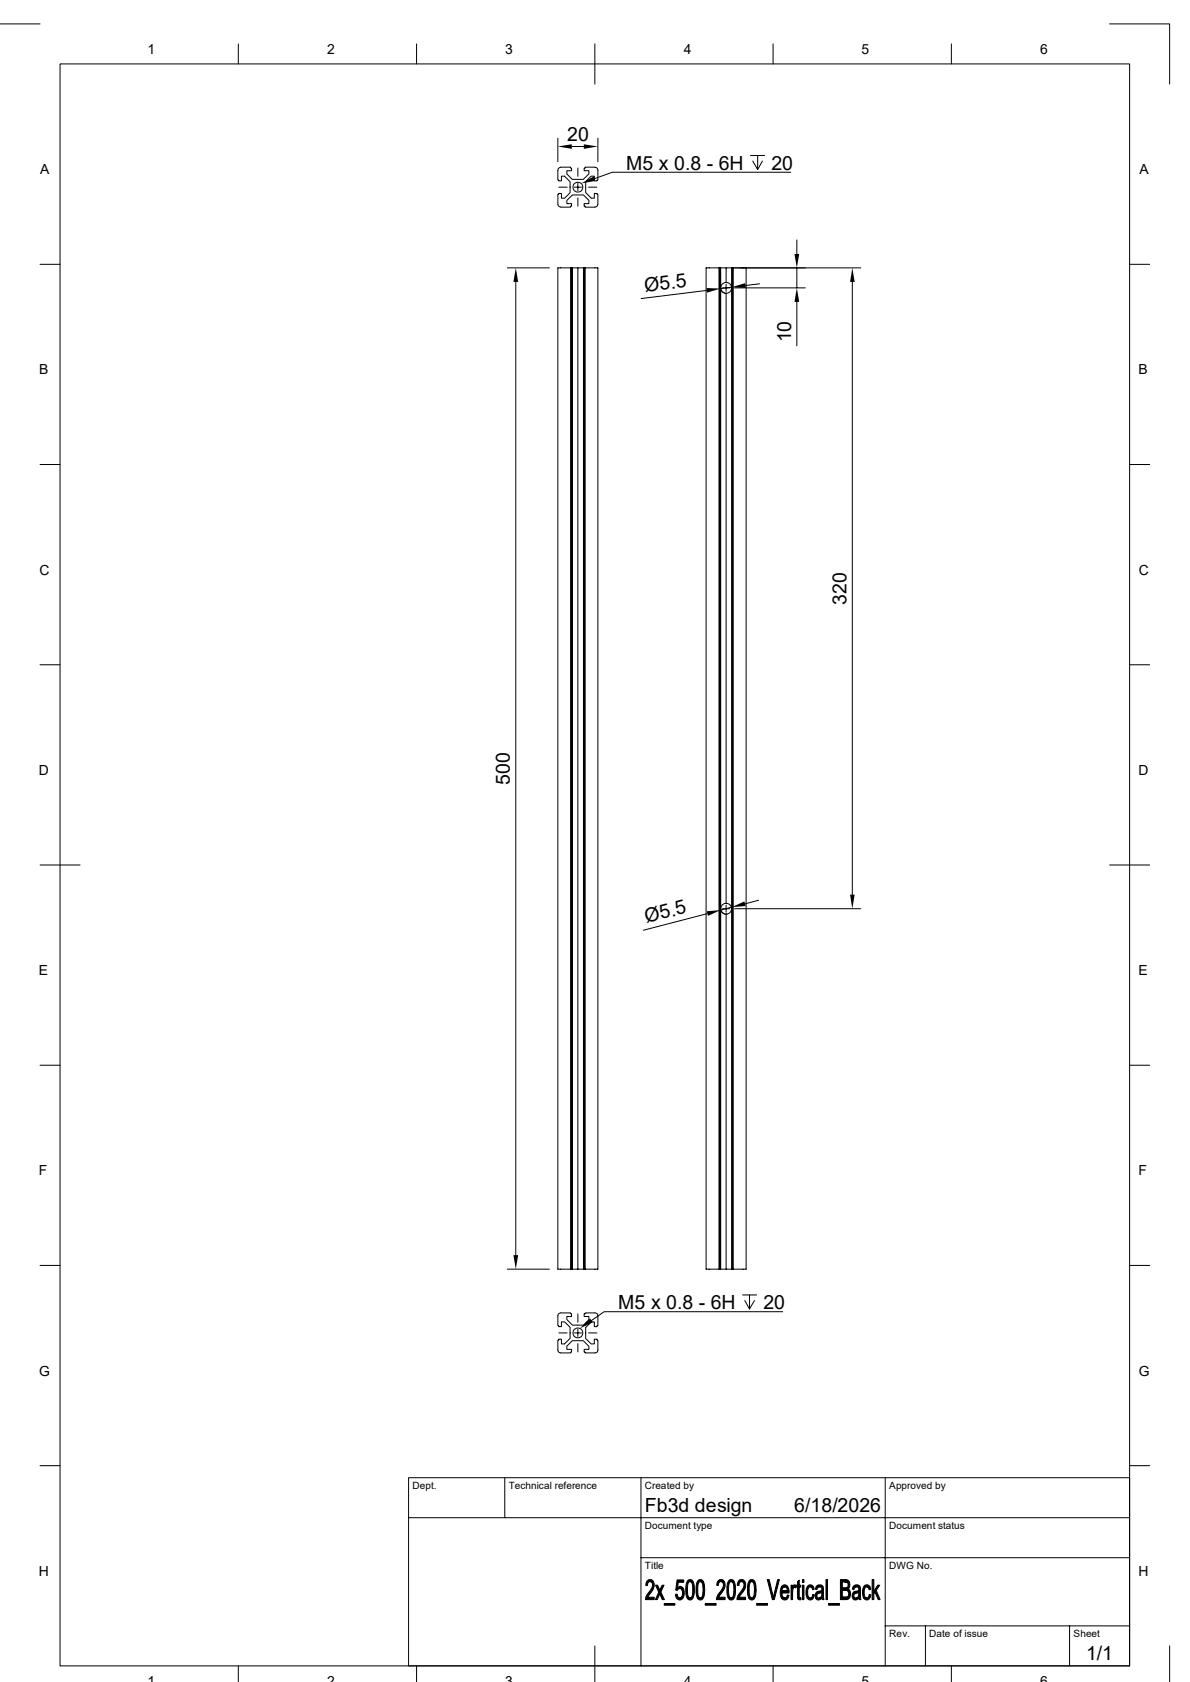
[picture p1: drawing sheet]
<svg xmlns="http://www.w3.org/2000/svg" width="297mm" height="420mm" viewBox="0 0 297 420" stroke-linecap="round" stroke-linejoin="round" font-family="sans-serif">
<g fill="none" stroke="#000" stroke-width=".25">
<path d="M0 6h10M15 16h266.9v400h-266.9zM59.5 11v5M104 11v5M148.5 11v10M193 11v5M237.4 11v5M276.9 6h15v15M139.2 34.5v5.9M142.7 36.6h3M149.2 34.5v5.9M187.3 38.8h3.5"/>
<path d="M189.1 38.8v3.5l-1.2-2.1M139.5 46.7h2.1M140 41.8l-.7 .3-.1 2.9h.2v.2h.7v-1.2h.8l1.4 1.4v1.3M140 41.7h2.4v.3h.3v.6h-1.2v.8l1.3 1.4h2.8l1.4-1.4v-.8h-1.2v-.6h.3v-.3h2.4M140 51.7h2.4v-.2h.3v-.7h-1.2v-.8l1.4-1.3h2.7l1.4 1.3v.8h-1.2v.7h.3v.2h2.4M142.3 46.7v1.4l-1.4 1.4h-.8v-1.2h-.7v.2h-.2v2.5l.2 .5 .6 .2M142.3 46.7h.1M143.3 46.7h1.8M144.2 42v2M144.2 45.8v1.8M144.2 49.4v2.1M146.9 46.7h2.1"/>
<path d="M148.5 41.8l.6 .3 .1 2.9h-.2v.2h-.7v-1.2h-.8l-1.3 1.3v2.8l1.4 1.4h.7v-1.2h.7v.2h.2v2.5l-.2 .5-.5 .2M190.3 40.2l-1.2 2.1M197.4 43h-44.6l-4.4 1.6M198.9 59.9v3.5M10 66h5M126.6 66.9h10.5M128.7 70.4v243M142.4 66.9v250h.3M142.7 66.9v250h.2M142.9 66.9v250h1.3M144.2 66.9v250h1.4M145.6 66.9v250h.2"/>
<path d="M145.8 66.9v250h.3M146.1 66.9v250h3.1v-250h-10v250h3.2M176.4 72.5l-16.4 2M179.5 66.9v250h.2v-250M179.7 66.9h.2v4.9M179.7 66.9h-3.5v250h3.3M179.9 66.9h1.3v3.6M179.9 71.8a1.33 1.33 0 0 0 1.5 1.4M179.9 72v154.8M179.9 71.8a1.37 1.37 0 0 0 1.3 1.4M180.3 71.9h1.9M181.2 66.9h5v250h-3.2v-250"/>
<path d="M181.2 73.3v152.2M181.2 71v1.8M181.2 70.5l-.9 .4-.4 .9M181.2 70.5a1.35 1.35 0 0 1 1.4 1.4 1.35 1.35 0 0 1-1.4 1.3M182.6 71.7l-2.7 .4M182.6 66.9v250h.2M182.8 66.9v250h.2M183.3 71.9h17.7M183.3 66.9h31.5M189.6 70.9l-3.5 .4M198.9 66.9v5M198.9 75.4v11"/>
<path d="M212.7 70.4v153M281.9 66h5M10 116h5M281.9 116h5M10 166h5M281.9 166h5M10 216h10M276.9 216h10M176.5 228.1l-15.9 4.2M179.9 227v89.9h-.2M179.9 226.8a1.35 1.35 0 0 0 1.6 1.4M179.9 226.8a1.36 1.36 0 0 1 1.4-1.3 1.36 1.36 0 0 1 1.3 1.4 1.36 1.36 0 0 1-1.4 1.4"/>
<path d="M179.9 226.8v.2M179.9 227l.4 .9 .9 .4M180.3 226.9h1.9M181.2 228.3v88.6h1.4M181.2 226v1.8M182.6 226.5l-2.7 .7M183.3 226.9h31.5M189.4 224.8l-3.4 .9M10 266h5M281.9 266h5M10 316h5M126.6 316.9h10.5"/>
<path d="M179.9 316.9h1.3M281.9 316h5M139.3 328.2l.7-.4h2.4v.2h.3v.7h-1.2v.8l1.4 1.4h2.7l1.4-1.4v-.8h-1.2v-.7h.2v-.2l2.9 .1 .3 .6v2.5h-.2v.3h-.7v-1.2h-.7l-1.4 1.4v2.7l1.3 1.4h.8v-1.2h.7v.2h.2v2.5l-.2 .5-.5 .2h-2.4v-.2h-.3v-.7h1.2v-.7l-1.4-1.4h-2.8l-1.3 1.3v.8h1.2v.7h-.3v.2h-2.4l-.6-.2-.2-.5v-2.5h.2v-.2h.7v1.2h.8l1.4-1.4v-2.8l-1.4-1.3h-.8v1.2h-.7v-.3h-.2zM139.5 332.8h2.1M142.3 332.8h.1M143.3 332.8h1.8M144.2 328.1v2.1M144.2 331.9v1.8M144.2 335.5v2.1M146.9 332.8h2.1M185.3 323.3h3.5M187.1 323.3v3.6l-1.2-2.2"/>
<path d="M188.3 324.7l-1.2 2.2M195.4 327.5h-44.6l-3.2 2.2M10 366h5M102 369h179.9v47h-179.9zM102 379h179.9M126 369v10M160 369v47M220.9 369v47M281.9 366h5M160 389h121.9M59.5 416v3.9M104 416v3.9"/>
<path d="M148.5 411v8.9M193 416v3.9M220.9 406h61M231 406v10M237.4 416v3.9M267 406v10M291.9 411v8.9"/>
<circle cx="144.2" cy="46.7" r="1.22"/>
<circle cx="144.2" cy="332.8" r="1.23"/>
</g>
<g fill="#000" stroke="#000" stroke-width=".25">
<path d="M161.5 394.8a.97 .97 0 0 1 1.6 .1l-1.1 .1-.4 .9h-.4z" fill-rule="evenodd"/>
<path d="M162.2 394.9h.9a3.3 3.3 0 0 1-1.2 3.5l-.2 .4h1.6v.6h-2.2l.4-1.3 .7-.8a1.66 1.66 0 0 0 .3-2.3z" fill-rule="evenodd"/>
<path d="M163.6 395.8h.5l1.7 3.6h-.5z" fill-rule="evenodd"/>
<path d="M164.4 397.6l.3 .4-.7 1.4h-.4z" fill-rule="evenodd"/>
<path d="M165.3 395.8h.4l-.8 1.7-.2-.5z" fill-rule="evenodd"/>
<path d="M168.6 398.1h.4l.1 .5 .4 .4h1a1.06 1.06 0 0 1-1.4 .4 1.06 1.06 0 0 1-.5-1.3z" fill-rule="evenodd"/>
<path d="M169.1 396.4a.79 .79 0 0 1 1.3 .1z" fill-rule="evenodd"/>
<path d="M169.6 396.7l.9-.1a2.6 2.6 0 0 1 0 2.4h-.8a1.32 1.32 0 0 0-.1-2.3z" fill-rule="evenodd"/>
<path d="M169 394.5h1.6v.6h-1.3l-.2 1.3 1.4 .2-1.1 .1-.4 .4-.3-.1z" fill-rule="evenodd"/>
<path d="M171.6 394.7a.78 .78 0 0 1 1.4 .2h-.8a2.07 2.07 0 0 0-.6 2.3 1.61 1.61 0 0 0 .7 1.8l-.8 .1-.3-1.1v-2.1z" fill-rule="evenodd"/>
<path d="M172.2 394.9l.8 .1 .3 .9v1.9a1.25 1.25 0 0 1-1.4 1.6l-.4-.3 .8-.1a1.75 1.75 0 0 0 .6-2v-.3a1.61 1.61 0 0 0-.7-1.8z" fill-rule="evenodd"/>
<path d="M174.2 394.7a.83 .83 0 0 1 1.4 .2h-.8a1.44 1.44 0 0 0-.6 1.7v.4a1.83 1.83 0 0 0 .6 2l-.7 .1-.3-1.1v-2.2z" fill-rule="evenodd"/>
<path d="M174.8 394.9h.8l.2 .6v2.5a1.14 1.14 0 0 1-1.4 1.4l-.3-.3 .7-.1a1.51 1.51 0 0 0 .7-1.8v-.6a1.5 1.5 0 0 0-.7-1.7z" fill-rule="evenodd"/>
<path d="M179.2 394.8a.96 .96 0 0 1 1.6 .1l-1.1 .1-.4 .9h-.4z" fill-rule="evenodd"/>
<path d="M180 394.9h.8a3.3 3.3 0 0 1-1.2 3.5l-.2 .4h1.6v.6h-2.2l.3-1.1 .8-1a1.66 1.66 0 0 0 .3-2.3z" fill-rule="evenodd"/>
<path d="M181.9 394.7a.78 .78 0 0 1 1.3 .2h-.7a1.67 1.67 0 0 0-.7 1.9v.2a2.04 2.04 0 0 0 .7 2l-.7 .1-.3-1-.1-2z" fill-rule="evenodd"/>
<path d="M182.5 394.9l.8 .1 .3 1.1-.1 1.7a1.3 1.3 0 0 1-1.3 1.7l-.4-.4 .7-.1a1.83 1.83 0 0 0 .7-2 2.04 2.04 0 0 0-.7-2.1z" fill-rule="evenodd"/>
<path d="M184.3 394.8a.97 .97 0 0 1 1.6 .1l-1.1 .1-.3 .4-.1 .5h-.4z" fill-rule="evenodd"/>
<path d="M185.1 394.9h.8a3.3 3.3 0 0 1-1.2 3.5l-.2 .4h1.6v.6h-2.2l.3-1.1 .8-1a1.52 1.52 0 0 0 .2-2.4z" fill-rule="evenodd"/>
<path d="M187.2 394.5l.6-.1 .6 .5h-.8a1.44 1.44 0 0 0-.6 1.7v.6a1.69 1.69 0 0 0 .6 1.8l-.7 .1-.3-1.4v-2.1z" fill-rule="evenodd"/>
<path d="M187.6 394.9h.8l.2 .6v2.5a1.14 1.14 0 0 1-1.4 1.4l-.3-.3 .7-.1a1.51 1.51 0 0 0 .7-1.8v-.6a1.5 1.5 0 0 0-.7-1.7z" fill-rule="evenodd"/>
<path d="M191.5 394.4h.5l1 4.3-.2 .7z" fill-rule="evenodd"/>
<path d="M194.1 394.4h.4l-1.2 5h-.5z" fill-rule="evenodd"/>
<path d="M195 396.2h.9l-.5 .3-.2 .8h1.7v.5h-1.7l.2 .9 .5 .3h-.9l-.2-.5-.1-1.2z" fill-rule="evenodd"/>
<path d="M195.2 396a1.03 1.03 0 0 1 1.2-.1 1.03 1.03 0 0 1 .5 1.1v.3h-1.7h1.3l-.3-1-1.2-.1z" fill-rule="evenodd"/>
<path d="M195 399h1l.3-.3 .2-.4 .4 .1a1.04 1.04 0 0 1-.7 1 1.04 1.04 0 0 1-1.2-.4z" fill-rule="evenodd"/>
<path d="M197.4 395.8h.4v.6h.5l-.4 .6-.1 2.4h-.4z" fill-rule="evenodd"/>
<path d="M198.1 395.8l.7 .1-.2 .6-.8-.1z" fill-rule="evenodd"/>
<path d="M199.1 394.9l.4-.4v1.3h.4v.5h-.4v2.4l.2 .2h-.6v-2.6h-.3v-.5h.3z" fill-rule="evenodd"/>
<path d="M199.1 398.9h.8v.5h-.6z" fill-rule="evenodd"/>
<path d="M200.3 395.8h.4v3.6h-.4z" fill-rule="evenodd"/>
<path d="M200.3 394.4h.4v.7h-.4z" fill-rule="evenodd"/>
<path d="M201.6 396a.83 .83 0 0 1 1.4 .2h-.7a1.8 1.8 0 0 0-.5 2.6l.4 .2h-.7l-.3-.9 .1-1.4z" fill-rule="evenodd"/>
<path d="M201.5 399h.9l.2-.2 .3-.7 .3 .1a1.03 1.03 0 0 1-.3 1.1 1.03 1.03 0 0 1-1.2 0z" fill-rule="evenodd"/>
<path d="M202.3 396.2h.7l.2 .7-.4 .1-.2-.5z" fill-rule="evenodd"/>
<path d="M203.7 396.2h.9l-.6 .3-.1 .4-.4-.1z" fill-rule="evenodd"/>
<path d="M203.7 397.7l1.4-.1a1.02 1.02 0 0 0-1.2 1.1l.2 .3 1 .1a.9 .9 0 0 1-1.3 .3 .9 .9 0 0 1-.3-1.2z" fill-rule="evenodd"/>
<path d="M203.9 395.9a1.03 1.03 0 0 1 1.2 0 1.03 1.03 0 0 1 .4 1.2l.2 2.3h-.5l-.1-.4-.5-.1 .5-.5v-.8h-1.3l.7-.3a.53 .53 0 0 0 .6-.5 .53 .53 0 0 0-.5-.6h-.9z" fill-rule="evenodd"/>
<path d="M204.4 399h.7z" fill-rule="evenodd"/>
<path d="M206.2 394.4h.3v5h-.3z" fill-rule="evenodd"/>
<path d="M209.8 394.4h1.4l.7 .5 .1 .1h-1.8v1.5l1.6 .1-.1 .1 .3 .4h-1.8v1.7l1.9 .1-.5 .4-1.8 .1z" fill-rule="evenodd"/>
<path d="M210.9 395h1.1l.1 .7-.3 .9-1.6-.1h.7a.76 .76 0 0 0 .8-.8 .76 .76 0 0 0-.8-.7z" fill-rule="evenodd"/>
<path d="M211 397.1h1l.3 .6-.2 1.2-1.9-.1h.8a.85 .85 0 0 0 .8-.8 .85 .85 0 0 0-.8-.9z" fill-rule="evenodd"/>
<path d="M212.9 396.2h.9l-.4 .2-.3 .5-.3-.1z" fill-rule="evenodd"/>
<path d="M212.9 397.7l1.4-.1a1.02 1.02 0 0 0-1.2 1.1l.3 .3 .9 .1a.9 .9 0 0 1-1.2 .3 .9 .9 0 0 1-.4-1.2z" fill-rule="evenodd"/>
<path d="M213.1 396a1.01 1.01 0 0 1 1.3-.2 1.01 1.01 0 0 1 .4 1.3l.1 2.3h-.4l-.1-.4-.5-.1 .4-.4v-.9h-1.2l.6-.3a.53 .53 0 0 0 .6-.5 .53 .53 0 0 0-.5-.6h-.9z" fill-rule="evenodd"/>
<path d="M213.6 399h.8z" fill-rule="evenodd"/>
<path d="M215.7 396a.87 .87 0 0 1 1.4 .2h-.7a1.71 1.71 0 0 0-.6 2.4l.2 .3 .4 .1h-.8l-.3-.9a2.61 2.61 0 0 1 .4-2.1z" fill-rule="evenodd"/>
<path d="M215.6 399h.9l.2-.1 .3-.8 .3 .1a1 1 0 0 1-.5 1.2 1 1 0 0 1-1.2-.4z" fill-rule="evenodd"/>
<path d="M216.4 396.2h.7l.2 .7-.4 .1-.2-.7z" fill-rule="evenodd"/>
<path d="M217.7 394.4h.4v2.9l.3 .3-.3 .4v1.4h-.4z" fill-rule="evenodd"/>
<path d="M219.1 395.8h.5l-.9 1.3 1 2.3h-.5l-.8-1.8-.3-.3z" fill-rule="evenodd"/>
<path d="M165.8 400.4h2.6v.4h-2.6z" fill-rule="evenodd"/>
<path d="M176 400.4h2.7v.4h-2.7z" fill-rule="evenodd"/>
<path d="M188.8 400.4h2.8v.4h-2.8z" fill-rule="evenodd"/>
<path d="M206.8 400.4h2.7v.4h-2.7z" fill-rule="evenodd"/>
</g>
<g fill="#000">
<path d="M139.2 36.6l3.5-.6v1.2zM145.7 36l3.5 .6-3.5 .6zM145.1 45.8l3.1-1.7 .4 1.1zM128.7 66.9l.6 3.5h-1.2zM176.3 71.9l3.6 .2-3.4 1zM182.6 71.7l3.4-1 .1 1.2zM198.3 63.4h1.2l-.6 3.5zM198.9 71.9l.6 3.5h-1.2zM212.7 66.9l.6 3.5h-1.1zM176.4 227.5l3.5-.3-3.2 1.5zM182.6 226.5l3.2-1.4 .3 1.1zM212.2 223.4h1.1l-.6 3.5z"/>
<path d="M128.1 313.4h1.2l-.6 3.5zM144.7 331.7l2.6-2.5 .7 1z"/>
</g>
<g font-size="4.9">
<text x="141.6" y="35.1">20</text>
<text x="156.3" y="42.3">M5 x 0.8 - 6H</text>
<text x="192.5" y="42.3">20</text>
<text x="161" y="72.9" transform="rotate(-7 161 72.9)">Ø5.5</text>
<text x="197.4" y="85.5" transform="rotate(-90 197.4 85.5)">10</text>
<text x="211.3" y="151" transform="rotate(-90 211.3 151)">320</text>
<text x="127.3" y="196" transform="rotate(-90 127.3 196)">500</text>
<text x="161.3" y="230.5" transform="rotate(-15 161.3 230.5)">Ø5.5</text>
<text x="154.3" y="326.9">M5 x 0.8 - 6H</text>
<text x="190.6" y="326.9">20</text>
<text x="161" y="377.5">Fb3d design</text>
<text x="198.2" y="377.5">6/18/2026</text>
<text x="271.1" y="414.6">1/1</text>
</g>
<g font-size="3.5">
<text x="36.8" y="13.5">1</text>
<text x="81.6" y="13.5">2</text>
<text x="126.1" y="13.5">3</text>
<text x="170.6" y="13.5">4</text>
<text x="215.1" y="13.5">5</text>
<text x="259.6" y="13.5">6</text>
<text x="10" y="43.5">A</text>
<text x="284.4" y="43.5">A</text>
<text x="9.7" y="93.5">B</text>
<text x="284.2" y="93.5">B</text>
<text x="9.8" y="143.5">C</text>
<text x="284.3" y="143.5">C</text>
<text x="9.7" y="193.5">D</text>
<text x="284.2" y="193.5">D</text>
<text x="9.7" y="243.5">E</text>
<text x="284.2" y="243.5">E</text>
<text x="9.7" y="293.5">F</text>
<text x="284.1" y="293.5">F</text>
<text x="9.8" y="343.5">G</text>
<text x="284.3" y="343.5">G</text>
<text x="9.7" y="393.5">H</text>
<text x="284.2" y="393.5">H</text>
<text x="36.8" y="420.9">1</text>
<text x="81.6" y="420.9">2</text>
<text x="126.1" y="420.9">3</text>
<text x="170.6" y="420.9">4</text>
<text x="215.1" y="420.9">5</text>
<text x="259.6" y="420.9">6</text>
</g>
<g font-size="2.5">
<text x="103" y="371.8">Dept.</text>
<text x="127" y="371.8">Technical reference</text>
<text x="161" y="371.8">Created by</text>
<text x="221.9" y="371.8">Approved by</text>
<text x="161" y="381.8">Document type</text>
<text x="221.9" y="381.8">Document status</text>
<text x="161" y="391.8">Title</text>
<text x="221.9" y="391.8">DWG No.</text>
<text x="222" y="408.8">Rev.</text>
<text x="231.9" y="408.8">Date of issue</text>
<text x="268" y="408.8">Sheet</text>
</g>
</svg>
